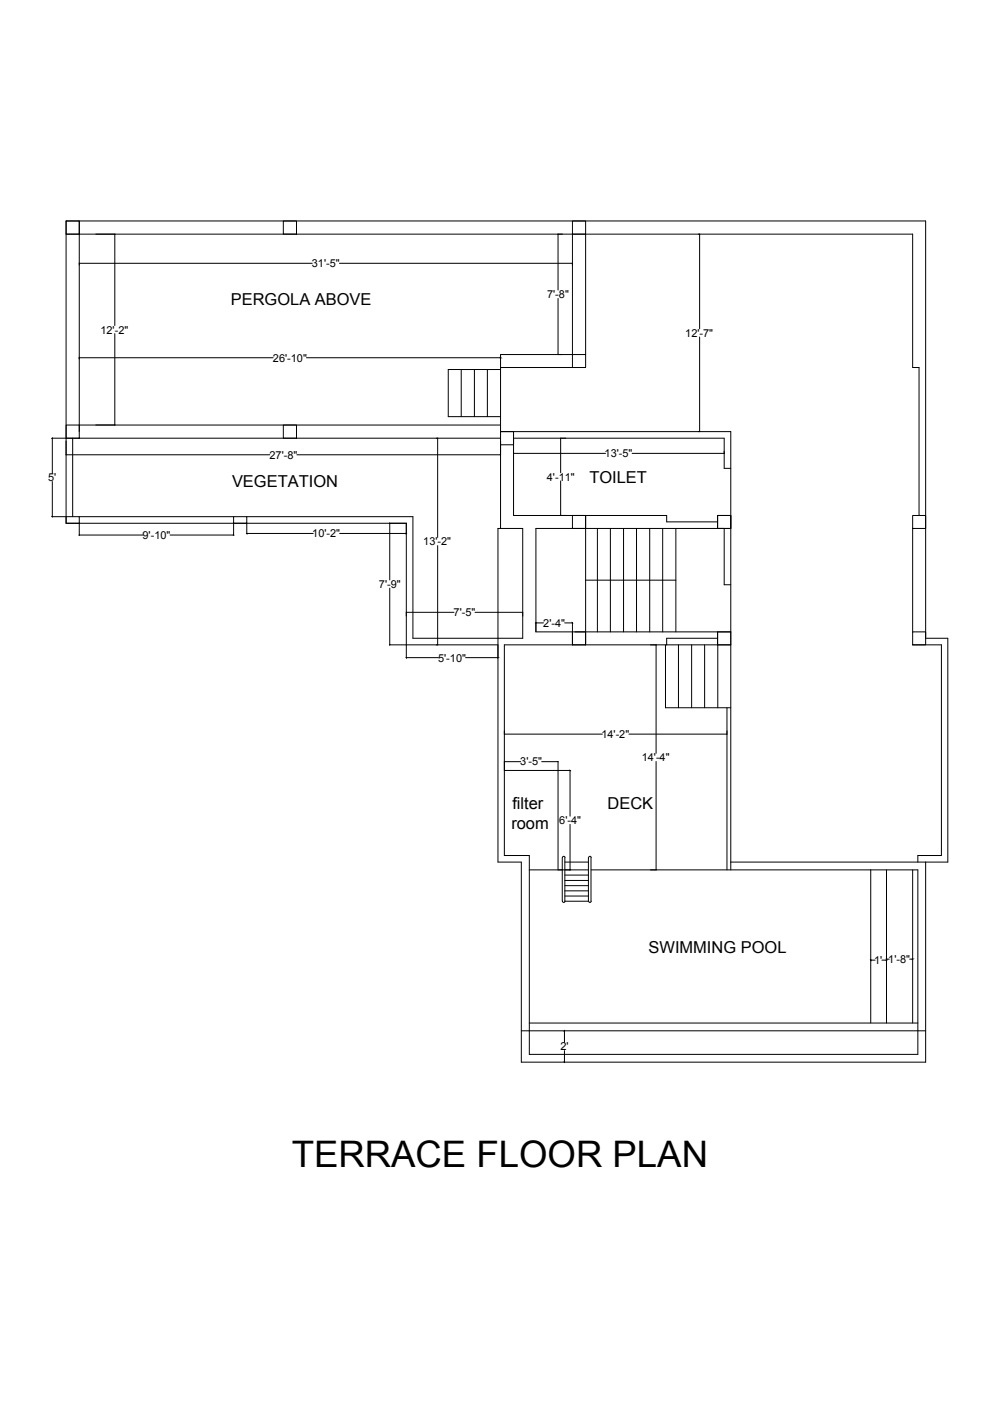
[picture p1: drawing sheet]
<svg xmlns="http://www.w3.org/2000/svg" width="210mm" height="297mm" viewBox="0 0 210 297" stroke-linecap="round" stroke-linejoin="round" font-family="sans-serif">
<!-- layer: 0 -->
<g fill="none" stroke="#000" stroke-width=".21">
<path d="M14 49.6h179.5v28.3h1.4v31.4M16.8 46.8v44.7M16.8 55.8h49.4M24.3 49.7v19.3M72 55.8h49.3M118.3 49.7v11.8M121.4 49.6v25.6h-15.3v16.3h48.8v92.9M124.2 49.6v25.6M148.3 49.7v20M16.8 75.8h41.1M24.3 70.7v19.4M65 75.8h41"/>
<path d="M97.8 78.3v10M100.6 78.3v10M103.3 78.3v10M106.1 77.9h15.3M106.1 78.3h-11.1v10h11.1M118.3 63.3v11.8M148.3 71.4v20.1M11 92.9h95.1M11.1 92.9v7.5M14.1 96.4h43.1M15.4 92.9v16.6M16.8 90.1h89.3"/>
<path d="M62.9 96.4h43.1M92.8 92.9v21M106.1 93.5v18.5M108.9 96.1h19.5M118.9 92.9v7.3M134 96.1h19.5M154.9 99.3h-1.4v-6.4h-44.6v16.4h32.5v1.3h10.7M11 109.5h3M11.1 102.1v7.4M16.8 109.5h32.7M16.8 110.9v2.6M16.8 113.4h13.5"/>
<path d="M36.1 113.4h13.4M49.5 110.9v2.6M52.3 109.5h35.2v25.8h23.3v-23.3h-5.2v70.8h4.9v42.4h85.8v-42.4M52.3 110.9v2.3M52.4 113.1h14M72 113.1h14.1M82.6 111v12M92.8 115.7v21M118.9 102v7.2M124.2 109.3v27.4M126.7 112v22M129.4 112v22"/>
<path d="M132.2 112v22M135 112v22M137.8 112v22M140.5 112v22M143.3 112v22M152.1 109.3h2.8v2.7h-2.8zM193.5 112v22M82.6 136.7h23M82.6 124.7v12M86.1 139.5v-28.6h-72.1v-64.1h182.3v88.5h4.7v47.5h-46.1M86.2 129.8h10.1M86.2 139.4h6.8"/>
<path d="M98.7 139.4h6.8M100.7 129.8h10.1M113.7 132.1h1.5M119.7 132.1h1.6M121.4 132v4.7M121.9 134h33M124.2 123h19.1M139.1 136.8v22.9M141.1 136.7v13.4h13.8M143.8 136.7v13.4M146.6 136.7v13.4M149.4 136.7v13.4"/>
<path d="M152.1 135.3h-10.7v1.4M152.1 134v2.7M152.2 136.7v13.4M154.9 136.7h-48v44.7h5.3v42.1h82.4v-39.1h-69.3M154.9 124h-1.4v-12h-39.9v22h7.8M193.5 136.7h6.1v44.7h-5v1.4M107 155.6h20.7M133.3 155.6h20.8M154.1 150.1v34.3M106.9 163.4h14M107 161.5h3.4M114.9 161.5h3.4"/>
<path d="M118.3 161.4v23M120.9 163.4v9.6M120.9 174.8v9.6M139.1 161.4v23M112.2 184.4h12.6M119.2 181.8v9.3M119.3 191.1l.2 .2 .3-.2M119.3 181.8l.2-.2 .3 .2M119.8 182.8h5M119.8 181.8v9.3h5v-9.3M119.8 190h5M119.8 188.9h5"/>
<path d="M119.8 187.8h5M119.8 186.7h5M119.8 185.5h5M124.8 181.8l.3-.2 .2 .2M124.8 191.1l.3 .2 .2-.2M125.3 181.8v9.3M184.6 184.4v32.5M188 184.4v32.5M193.5 184.4v32.5M110.5 218.6h85.8M112.2 216.9h82.4M119.7 218.6v2.4"/>
<path d="M184.7 203.6h.8M187 203.6h.9M188 203.4h.6M192.9 203.4h.5M119.7 222.7v2.5"/>
</g>
<!-- layer: column -->
<g fill="none" stroke="#000" stroke-width=".21">
<path d="M14 46.8h2.8v2.8h-2.8zM60.1 46.8h2.8v2.8h-2.8zM121.4 46.8h2.8v2.8h-2.8zM121.4 75.2h2.8v2.7h-2.8zM14 90.1h2.8v2.8h-2.8zM60.1 90.1h2.8v2.8h-2.8zM106.1 91.5h2.8v2.8h-2.8zM14 109.5h2.8v1.4h-2.8zM49.5 109.5h2.8v1.4h-2.8zM121.4 109.3h2.8v2.7h-2.8zM152.1 109.3h2.8v2.7h-2.8zM193.5 109.3h2.8v2.7h-2.8z"/>
<path d="M121.4 134h2.8v2.7h-2.8zM152.1 134h2.8v2.7h-2.8zM193.5 134h2.8v2.7h-2.8z"/>
</g>
<text font-size="7.8" x="61.8" y="247.4">TERRACE FLOOR PLAN</text>
<g font-size="3.5">
<text x="48.9" y="64.7">PERGOLA ABOVE</text>
<text x="49.2" y="103.2">VEGETATION</text>
<text x="125" y="102.4">TOILET</text>
<text x="108.6" y="171.6">filter</text>
<text x="128.8" y="171.6">DECK</text>
<text x="108.4" y="175.7">room</text>
<text x="137.5" y="202">SWIMMING POOL</text>
</g>
<g font-size="2.3">
<text x="66.1" y="56.7">31'-5&quot;</text>
<text x="116" y="63.2">7'-8&quot;</text>
<text x="21.3" y="70.7">12'-2&quot;</text>
<text x="145.3" y="71.4">12'-7&quot;</text>
<text x="57.9" y="76.7">26'-10&quot;</text>
<text x="57.1" y="97.2">27'-8&quot;</text>
<text x="116" y="101.9">4'-11&quot;</text>
<text x="128.2" y="96.9">13'-5&quot;</text>
<text x="10.2" y="102.1">5'</text>
<text x="66.2" y="113.9">10'-2&quot;</text>
<text x="30.2" y="114.2">9'-10&quot;</text>
<text x="89.7" y="115.6">13'-2&quot;</text>
<text x="80.3" y="124.7">7'-9&quot;</text>
<text x="96.2" y="130.6">7'-5&quot;</text>
<text x="115.2" y="132.9">2'-4&quot;</text>
<text x="92.9" y="140.3">5'-10&quot;</text>
<text x="127.5" y="156.5">14'-2&quot;</text>
<text x="136.1" y="161.4">14'-4&quot;</text>
<text x="110.3" y="162.3">3'-5&quot;</text>
<text x="118.6" y="174.7">6'-4&quot;</text>
<text x="185.3" y="204.4">1'</text>
<text x="188.3" y="204.2">1'-8&quot;</text>
<text x="118.8" y="222.7">2'</text>
</g>
</svg>
